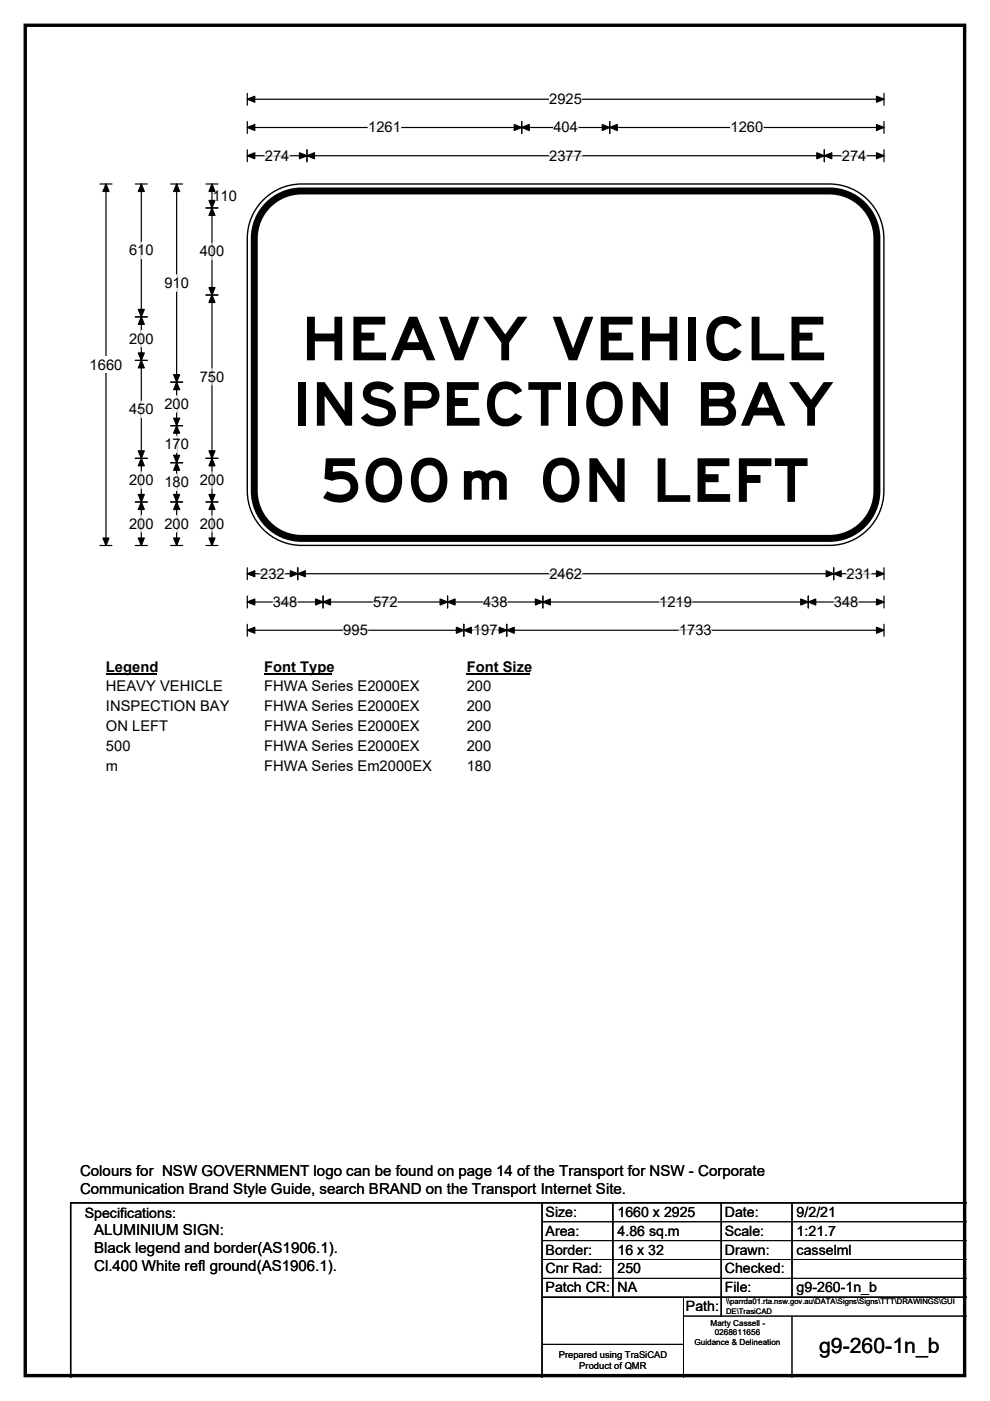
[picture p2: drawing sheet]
<svg xmlns="http://www.w3.org/2000/svg" width="210mm" height="297mm" viewBox="0 0 210 297" stroke-linecap="round" stroke-linejoin="round" font-family="sans-serif">
<path d="M5.4 5.4h199.2v286.3h-199.2z" fill="none" stroke="#000" stroke-width=".72"/>
<path d="M52.5 19.8v2.5M187.5 19.8v2.5M52.5 21h135" fill="none" stroke="#000" stroke-width=".25"/>
<path d="M52.5 21l1.5-.6v1.3zM185.9 20.4l1.6 .6-1.6 .7z" fill="#000" stroke="#000" stroke-width=".25"/>
<path d="M116.5 19.3h6.9v3.5h-6.9z" fill="#fff"/>
<g fill="none" stroke="#000" stroke-width=".25">
<path d="M21.2 39h2.5M22.5 39v76.7M52.5 27h135M52.5 25.8v2.5M52.5 31.7v2.6M52.5 33h135M65.1 31.7v2.6M110.7 25.8v2.5M129.3 25.8v2.5M174.8 31.7v2.6M187.5 25.8v2.5M187.5 31.7v2.6"/>
<path d="M21.2 115.7h2.5M52.5 120.4v2.5M52.5 126.4v2.5M52.5 132.4v2.5M52.5 121.6h135M52.5 127.6h135M52.5 133.6h135M63.2 120.4v2.5M68.5 126.4v2.5M94.9 126.4v2.5M98.4 132.4v2.5M107.5 132.4v2.5"/>
<path d="M115.1 126.4v2.5M171.4 126.4v2.5M176.8 120.4v2.5M187.5 120.4v2.5M187.5 126.4v2.5M187.5 132.4v2.5"/>
</g>
<g fill="#000" stroke="#000" stroke-width=".25">
<path d="M22.5 39l.6 1.6h-1.3zM52.5 27l1.5-.6v1.3zM52.5 33l1.5-.6v1.3zM65.1 33l1.6-.6v1.3zM63.5 32.4l1.6 .6-1.6 .7zM110.7 27l1.5-.6v1.3zM109.1 26.4l1.6 .6-1.6 .7zM127.7 26.4l1.6 .6-1.6 .7zM129.3 27l1.6-.6v1.3zM173.2 32.4l1.6 .6-1.6 .7zM174.8 33l1.6-.6v1.3zM185.9 26.4l1.6 .6-1.6 .7z"/>
<path d="M185.9 32.4l1.6 .6-1.6 .7zM21.8 114.1h1.3l-.6 1.6zM52.5 121.6l1.5-.6v1.3zM52.5 127.6l1.5-.6v1.3zM52.5 133.6l1.5-.6v1.3zM63.2 121.6l1.5-.6v1.3zM61.6 121l1.6 .6-1.6 .7zM68.5 127.6l1.6-.6v1.3zM66.9 127l1.6 .6-1.6 .7zM93.3 127l1.6 .6-1.6 .7zM94.9 127.6l1.6-.6v1.3zM98.4 133.6l1.6-.6v1.3z"/>
<path d="M96.8 133l1.6 .6-1.6 .7zM105.9 133l1.6 .6-1.6 .7zM107.5 133.6l1.6-.6v1.3zM113.6 127l1.5 .6-1.5 .7zM115.1 127.6l1.6-.6v1.3zM169.8 127l1.6 .6-1.6 .7zM171.4 127.6l1.6-.6v1.3zM175.2 121l1.6 .6-1.6 .7zM176.8 121.6l1.6-.6v1.3zM185.9 121l1.6 .6-1.6 .7zM185.9 127l1.6 .6-1.6 .7zM185.9 133l1.6 .6-1.6 .7z"/>
</g>
<g fill="none" stroke="#fff" stroke-width=".25">
<path d="M56.2 33h5.2M78.1 27h6.9M116.5 33h6.9M117.4 27h5.2M154.9 27h7M178.6 33h5.2M55.2 121.6h5.2M57.9 127.6h5.2M72.8 133.6h5.2M79.1 127.6h5.2M100.3 133.6h5.2M102.4 127.6h5.3"/>
<path d="M116.5 121.6h7M139.8 127.6h7M144 133.6h7M176.9 127.6h5.2M179.6 121.6h5.2"/>
</g>
<path d="M19 75.6h7v3.5h-7z" fill="#fff"/>
<g fill="none" stroke="#000" stroke-width=".25">
<path d="M28.7 39h2.5M30 39v76.7M36.2 39h2.5M37.5 39v76.7M43.7 39h2.5M45 39v76.7M43.7 44.1h2.5M28.7 67.2h2.5M28.7 76.4h2.5M43.7 62.5h2.5M28.7 97.2h2.5M36.2 81h2.5"/>
<path d="M36.2 90.3h2.5M36.2 98.1h2.5M43.7 97.2h2.5M28.7 106.4h2.5M28.7 115.7h2.5M36.2 106.4h2.5M36.2 115.7h2.5M43.7 106.4h2.5M43.7 115.7h2.5"/>
</g>
<g fill="#000" stroke="#000" stroke-width=".25">
<path d="M30 39l.6 1.6h-1.3zM37.5 39l.6 1.6h-1.3zM45 39l.6 1.6h-1.3zM45 44.1l.6 1.6h-1.3zM44.3 42.5h1.3l-.6 1.6zM30 67.2l.6 1.6h-1.3zM29.3 74.8h1.3l-.6 1.6zM29.3 65.6h1.3l-.6 1.6zM30 76.4l.6 1.6h-1.3zM44.3 61h1.3l-.6 1.5zM45 62.5l.6 1.6h-1.3zM29.3 95.6h1.3l-.6 1.6z"/>
<path d="M30 97.2l.6 1.6h-1.3zM37.5 81l.6 1.6h-1.3zM36.8 88.7h1.3l-.6 1.6zM36.8 79.4h1.3l-.6 1.6zM37.5 90.3l.6 1.5h-1.3zM36.8 96.5h1.3l-.6 1.6zM37.5 98.1l.6 1.6h-1.3zM44.3 95.6h1.3l-.6 1.6zM45 97.2l.6 1.6h-1.3zM29.3 104.8h1.3l-.6 1.6zM30 106.4l.6 1.6h-1.3zM29.3 114.1h1.3l-.6 1.6z"/>
<path d="M36.8 104.8h1.3l-.6 1.6zM37.5 106.4l.6 1.6h-1.3zM36.8 114.1h1.3l-.6 1.6zM44.3 104.8h1.3l-.6 1.6zM45 106.4l.6 1.6h-1.3zM44.3 114.1h1.3l-.6 1.6z"/>
</g>
<g fill="none" stroke="#fff" stroke-width=".25">
<path d="M30 51.4v3.4M37.5 58.3v3.5M45 51.6v3.5M30 70.1v3.4M45 78.1v3.5M30 85v3.5M37.5 83.9v3.5M37.5 92.4v3.5M30 100.1v3.4M30 109.3v3.5M37.5 100.5v3.5M37.5 109.3v3.5"/>
<path d="M45 100.1v3.4M45 109.3v3.5"/>
</g>
<path d="M22.5 139.6h10.7v3.5h-10.7z" fill="#fff"/>
<path d="M22.5 142.9h10.7" fill="none" stroke="#000" stroke-width=".32"/>
<path d="M56 139.6h14.4v3.5h-14.4z" fill="#fff"/>
<path d="M56 142.9h14.4" fill="none" stroke="#000" stroke-width=".32"/>
<path d="M99 139.6h13.5v3.5h-13.5z" fill="#fff"/>
<path d="M99 142.9h13.5" fill="none" stroke="#000" stroke-width=".32"/>
<g fill="#fff">
<path d="M22.5 143.8h24.7v3.5h-24.7z"/>
<path d="M56 143.8h32.9v3.5h-32.9z"/>
<path d="M99 143.8h5.2v3.5h-5.2z"/>
<path d="M22.5 148h26v3.5h-26z"/>
<path d="M56 148h32.9v3.5h-32.9z"/>
<path d="M99 148h5.2v3.5h-5.2z"/>
<path d="M22.5 152.2h13.1v3.5h-13.1z"/>
<path d="M56 152.2h32.9v3.5h-32.9z"/>
<path d="M99 152.2h5.2v3.5h-5.2z"/>
<path d="M22.5 156.4h5.2v3.5h-5.2z"/>
<path d="M56 156.4h32.9v3.5h-32.9z"/>
<path d="M99 156.4h5.2v3.5h-5.2z"/>
<path d="M22.5 160.6h2.6v3.5h-2.6z"/>
<path d="M56 160.6h35.5v3.5h-35.5z"/>
<path d="M99 160.6h5.2v3.5h-5.2z"/>
</g>
<path d="M55.8 42.4a11.5 11.5 0 0 1 8.2-3.4h111.9a11.6 11.6 0 0 1 11.6 11.5v53.6a11.6 11.6 0 0 1-11.6 11.5h-111.9a11.6 11.6 0 0 1-11.5-11.5v-53.6a11.5 11.5 0 0 1 3.3-8.1z" fill-rule="evenodd" fill="#fff" stroke="#fff" stroke-width=".21"/>
<path d="M56.5 43.9a10 10 0 0 1 7.5-3.4h111.9a10.1 10.1 0 0 1 10.1 10v53.6a10.1 10.1 0 0 1-10.1 10.1h-111.9a10.1 10.1 0 0 1-10.1-10.1v-53.6a10 10 0 0 1 2.6-6.6z" fill="none" stroke="#000" stroke-width="1.5"/>
<path d="M55.8 42.4a11.5 11.5 0 0 1 8.2-3.4h111.9a11.6 11.6 0 0 1 11.6 11.5v53.6a11.6 11.6 0 0 1-11.6 11.5h-111.9a11.6 11.6 0 0 1-11.5-11.5v-53.6a11.5 11.5 0 0 1 3.3-8.1zM115 255v37M130 255v20M153 255v24M168 255v20M205 255h-190v37M115 275h90" fill="none" stroke="#000" stroke-width=".3"/>
<path d="M115 259h90M115 263h90M115 267h90M115 271h90M145 279h60M145 275v17M168 279v13M115 285h30" fill="none" stroke="#000" stroke-width=".21"/>
<g font-size="12.8">
<text x="63.9" y="76.4">HEAVY VEHICLE</text>
<text x="62" y="90.3">INSPECTION BAY</text>
<text x="67.9" y="106.4">500m ON LEFT</text>
</g>
<text font-size="4.5" x="173.7" y="286.9">g9-260-1n_b</text>
<g font-size="3.2">
<text x="17" y="249.3">Colours for NSW GOVERNMENT logo can be found on page 14 of the Transport for NSW - Corporate</text>
<text x="17" y="253.1">Communication Brand Style Guide, search BRAND on the Transport Internet Site.</text>
<text x="20" y="261.9">ALUMINIUM SIGN:</text>
<text x="20" y="265.7">Black legend and border(AS1906.1).</text>
<text x="20" y="269.6">Cl.400 White refl ground(AS1906.1).</text>
</g>
<g font-size="3.1">
<text x="116.5" y="22.1">2925</text>
<text x="78.1" y="28.1">1261</text>
<text x="117.4" y="28.1">404</text>
<text x="154.9" y="28.1">1260</text>
<text x="56.2" y="34.1">274</text>
<text x="116.5" y="34.1">2377</text>
<text x="178.6" y="34.1">274</text>
<text x="45.1" y="42.6">110</text>
<text x="27.4" y="54.1">610</text>
<text x="42.4" y="54.4">400</text>
<text x="34.9" y="61.1">910</text>
<text x="27.4" y="72.9">200</text>
<text x="19" y="78.4">1660</text>
<text x="42.4" y="80.9">750</text>
<text x="27.4" y="87.8">450</text>
<text x="34.9" y="86.7">200</text>
<text x="34.9" y="95.2">170</text>
<text x="27.4" y="102.8">200</text>
<text x="34.9" y="103.3">180</text>
<text x="42.4" y="102.8">200</text>
<text x="27.4" y="112.1">200</text>
<text x="34.9" y="112.1">200</text>
<text x="42.4" y="112.1">200</text>
<text x="55.2" y="122.7">232</text>
<text x="116.5" y="122.7">2462</text>
<text x="179.6" y="122.7">231</text>
<text x="57.9" y="128.7">348</text>
<text x="79.1" y="128.7">572</text>
<text x="102.4" y="128.7">438</text>
<text x="139.8" y="128.7">1219</text>
<text x="176.9" y="128.7">348</text>
<text x="72.8" y="134.7">995</text>
<text x="100.3" y="134.7">197</text>
<text x="144" y="134.7">1733</text>
<text x="22.5" y="142.4">Legend</text>
<text x="56" y="142.4">Font Type</text>
<text x="99" y="142.4">Font Size</text>
<text x="22.5" y="146.6">HEAVY VEHICLE</text>
<text x="56" y="146.6">FHWA Series E2000EX</text>
<text x="99" y="146.6">200</text>
<text x="22.5" y="150.8">INSPECTION BAY</text>
<text x="22.5" y="155">ON LEFT</text>
<text x="56" y="150.8">FHWA Series E2000EX</text>
<text x="56" y="155">FHWA Series E2000EX</text>
<text x="99" y="150.8">200</text>
<text x="99" y="155">200</text>
<text x="22.5" y="159.2">500</text>
<text x="56" y="159.2">FHWA Series E2000EX</text>
<text x="99" y="159.2">200</text>
<text x="22.5" y="163.4">m</text>
<text x="56" y="163.4">FHWA Series Em2000EX</text>
<text x="99" y="163.4">180</text>
</g>
<g font-size="3">
<text x="115.7" y="258">Size:</text>
<text x="131" y="258">1660 x 2925</text>
<text x="153.7" y="258">Date:</text>
<text x="169" y="258">9/2/21</text>
<text x="18" y="258.2">Specifications:</text>
<text x="115.7" y="262">Area:</text>
<text x="131" y="262">4.86 sq.m</text>
<text x="153.7" y="262">Scale:</text>
<text x="169" y="262">1:21.7</text>
<text x="115.7" y="266">Border:</text>
<text x="115.7" y="270">Cnr Rad:</text>
<text x="131" y="266">16 x 32</text>
<text x="131" y="270">250</text>
<text x="153.7" y="266">Drawn:</text>
<text x="153.7" y="270">Checked:</text>
<text x="169" y="266">casselml</text>
<text x="115.7" y="274">Patch CR:</text>
<text x="131" y="274">NA</text>
<text x="153.7" y="274">File:</text>
<text x="169" y="274">g9-260-1n_b</text>
<text x="145.5" y="278">Path:</text>
</g>
<g font-size="2">
<text x="118.5" y="287.8">Prepared using TraSiCAD</text>
<text x="122.9" y="290.2">Product of QMR</text>
</g>
<g font-size="1.7">
<text x="150.7" y="281.1">Marty Cassell -</text>
<text x="147.3" y="285.2">Guidance &amp; Delineation</text>
<text x="151.6" y="283.1">0268611656</text>
</g>
<g font-size="1.6">
<text x="154" y="276.6">\\parrda01.rta.nsw.gov.au\DATA\Signs\Signs\TTT\DRAWINGS\GUI</text>
<text x="154" y="278.5">DE\TrasiCAD</text>
</g>
</svg>
